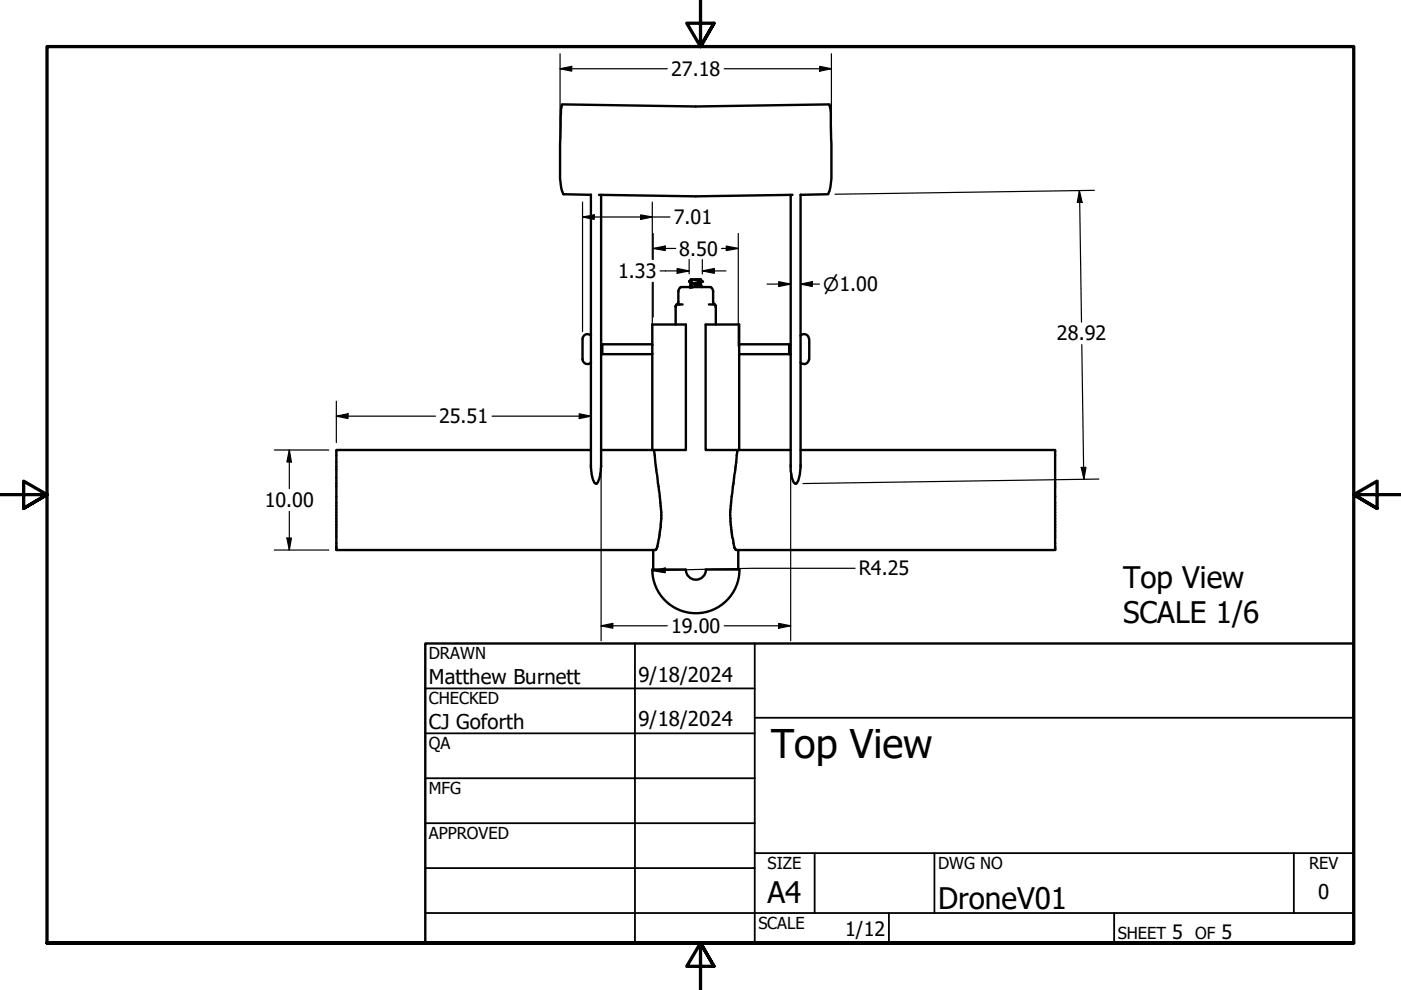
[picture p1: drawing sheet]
<svg xmlns="http://www.w3.org/2000/svg" width="297mm" height="210mm" viewBox="0 0 297 210" stroke-linecap="round" stroke-linejoin="round" font-family="sans-serif">
<!-- layer: Visible (ANSI) -->
<g fill="none" stroke="#000" stroke-width=".51">
<path d="M125.3 41.2v57.8a5.8 5.8 0 0 0 .9 3.5 .73 .73 0 0 0 .7-.7l.4-1.1 .1-1.7v-57.7M125.3 41.3l-5.9-.1-.1-.3a8.9 8.9 0 0 1-.6-3.5l.2-12.7 .2-2.6 28.4 .5 28.4-.5 .2 1.9 .2 11.2a19.4 19.4 0 0 1-.4 5.2l-.3 .8-5.9 .1M127 41.3l20.5 .3 20.5-.3M146.1 59.7h.1M146.2 59.7l.2 .2M146.4 59.3h2.2M146.4 59.5l-.3 .1 .1 .1M146.4 59.7v.2M146.4 59.7l.1 .5M146.4 59.7h.1M146.4 59.3v.9M148.2 59.9h.1"/>
<path d="M148.3 59.5l-.3-.1 .9 .2-.2 .3h-.4M148.5 59.5l-1-.2a.91 .91 0 0 0-1.1 .5M148.6 59.3v.2M148.6 59.9v.3M148.8 59.7l-.7 .5M148.9 59.7l-.2 .1M169.7 41.2v57.8a5.8 5.8 0 0 1-.9 3.5 .73 .73 0 0 1-.7-.7l-.5-1.9v-58.6M123.5 71.9v4.3M123.5 76.1a1.05 1.05 0 0 0 .7 1 1.05 1.05 0 0 0 1.1-.2M125.3 71.2a1.05 1.05 0 0 0-1.1-.3 1.05 1.05 0 0 0-.7 1M127.4 73h.3v2.1h-.3M127.7 73h10.6"/>
<path d="M127.7 75.1h10.6M143.3 64.9v3.9M143.5 64.5l-.2 .5M143.8 61.8v2.2l-.2 .5M144.4 60.9l-.4 .4-.2 .5M144.7 64.6h-1.2l-.2 .5M146.2 60.9h-1.9M146.4 60.3l.1 .1M146.5 60v.6M146.9 60.9h3.8M147.2 60l1-.1-.7 .3h-.3zM147.2 60.1l-.8 .5a.2 .2 0 0 0-.1 .2 .2 .2 0 0 0 .3 .1h.4l1.2-.8"/>
<path d="M147.8 60.4v.3M147.8 60.4h.7M148.5 60.6l.2 .2M148.5 60.4l.1 .3h-1.3M148.6 60.3l-.1 .1M148.6 60.6l.2 .3M150.3 64.6h.9M150.7 60.9l.4 .4 .1 .5M151.2 61.8v2.2l.3 .5M151.2 64.6h.3l.3 .5M151.5 64.5l.3 .5M151.8 64.9v3.9"/>
<path d="M156.7 73h10.6v2.1h-10.6M167.3 73h.3M167.3 75.1h.3M169.7 71.2a1.05 1.05 0 0 1 1.2-.3 1.05 1.05 0 0 1 .6 1M171.5 76.1a1.05 1.05 0 0 1-.6 1 1.05 1.05 0 0 1-1.2-.2M171.6 71.9v4.3M125.3 95.4h-54v21.2h67.6l.2-.2a28.5 28.5 0 0 0 .4-13.9l-.8-7.1M127.4 95.4h18v-26.6h-7.1v26.6M156.3 95.4l-1 8.5a26.7 26.7 0 0 0 .6 12.5l.2 .2h67.6v-21.2h-54M156.7 95.4v-26.6h-7.1v26.6h18M138.5 116.6v4.1M156.5 116.6v4.1"/>
<path d="M138.3 120.7h7.1M138.3 120.8a9.2 9.2 0 0 0 9.2 9.2 9.2 9.2 0 0 0 9.3-9.2M145.4 120.8a2.13 2.13 0 0 0 2.1 2.1 2.13 2.13 0 0 0 2.2-2.1M149.6 120.7h7.1"/>
</g>
<g fill="#000">
<circle cx="146.6" cy="60" r=".25"/>
<circle cx="146.6" cy="59.5" r=".25"/>
<circle cx="148" cy="59.4" r=".25"/>
<circle cx="148.3" cy="59.9" r=".25"/>
<circle cx="148.5" cy="59.5" r=".25"/>
<circle cx="148.8" cy="59.7" r=".25"/>
<circle cx="146.3" cy="60.9" r=".25"/>
<circle cx="146.4" cy="60.9" r=".25"/>
<circle cx="146.4" cy="60.6" r=".25"/>
<circle cx="146.5" cy="60.2" r=".25"/>
<circle cx="146.5" cy="60.6" r=".25"/>
<circle cx="147.1" cy="60.2" r=".25"/>
<circle cx="147.2" cy="60.2" r=".25"/>
<circle cx="147.2" cy="60.1" r=".25"/>
<circle cx="148.5" cy="60.5" r=".25"/>
<circle cx="126.4" cy="102.5" r=".25"/>
<circle cx="168.7" cy="102.5" r=".25"/>
</g>
<!-- layer: Border (ANSI) -->
<path d="M148.5 -.1v10l-2.9-5h5.8l-2.9 5 2.9-5M0 104.9h10l-5-2.9v5.8l5-2.9-5 2.9M297 104.9h-10l5-2.9v5.8l-5-2.9 5 2.9M10 199.9v-190h277v190h-277h277M151.4 204.9l-2.9-5 2.9 5h-5.8l2.9-5v10" fill="none" stroke="#000" stroke-width=".7"/>
<!-- layer: Title (ANSI) -->
<g fill="none" stroke="#000" stroke-width=".38">
<path d="M134.6 136.4v63.5M160 136.4v63.5M90.2 146h69.8M90.2 155.5h69.8M160 152.2h127M90.2 165h69.8M90.2 174.5h69.8M90.2 193.6h196.8M90.2 184.1h69.8M160 180.9h127M172.7 180.9v12.7M188.5 193.6v6.3"/>
<path d="M198.1 180.9v12.7M236.2 193.6v6.3M274.3 180.9v12.7"/>
</g>
<path d="M90.2 136.4h196.8v63.5h-196.8z" fill="none" stroke="#000" stroke-width=".51"/>
<!-- layer: Dimension (ANSI) -->
<g fill="none" stroke="#000" stroke-width=".25">
<path d="M118.7 14.6l2.5-.5v1zM118.7 14.6h22.8M118.7 11.4v18.6M153.5 14.6h22.8M173.8 14.1l2.5 .5-2.5 .5zM176.3 11.4v18.6M123.5 46l2.5-.4v.9zM123.5 46h18.5M123.5 42.8v27.5M135.8 45.6l2.5 .4-2.5 .5zM138.3 42.8v12.2M138.3 59.9v12.5"/>
<path d="M138.5 52.7l2.5-.5v.9zM138.5 52.7h4.8M138.5 49.5v5.5M138.5 59.9v7.3M140 57.4h6.1M143.6 56.9l2.5 .5-2.5 .5zM146.1 55v3.1M148.9 57.4l2.5-.5v1zM148.9 57.4h5M148.9 55v3.1M153 52.7h3.5M154 52.2l2.5 .5-2.5 .4z"/>
<path d="M156.5 49.5v23.9M165.1 59.7l2.5 .5-2.5 .5zM228.9 40.4l.5 2.5h-1zM228.9 40.4l.4 27.9M232 40.4l-55 .8M162.6 60.2h5M169.7 60.2l2.5-.5v1zM169.7 60.2h4M229.4 73.1l.4 28.5M58.2 95.4h11.5M61.3 95.4l.5 2.6h-1zM61.3 95.4v8.2"/>
<path d="M71.3 88.2l2.5-.5v1zM71.3 88.2h21M71.3 85.1v8.7M104.3 88.2h21M122.8 87.7l2.5 .5-2.5 .5zM229.2 99.1h1.1l-.5 2.5zM58.2 116.6h11.5M60.8 114.1h1l-.5 2.5zM61.3 108.4v8.2M127.4 100.2v35.7M167.6 100.2v35.7M233 101.6l-62.8 .9"/>
<path d="M127.4 132.7l2.5-.5v1zM127.4 132.7h14.1M138.5 121l2.5-.6v1zM153.5 132.7h14.1M165.1 132.2l2.5 .5-2.5 .5zM181.3 120.5a1036.8 1036.8 0 0 0-42.8 .5"/>
</g>
<g fill="#000">
<path d="M118.7 14.6l2.5-.5v1zM173.8 14.1l2.5 .5-2.5 .5zM123.5 46l2.5-.4v.9zM135.8 45.6l2.5 .4-2.5 .5zM138.5 52.7l2.5-.5v.9zM143.6 56.9l2.5 .5-2.5 .5zM148.9 57.4l2.5-.5v1zM154 52.2l2.5 .5-2.5 .4zM169.7 60.2l2.5-.5v1zM228.9 40.4l.5 2.5h-1zM165.1 59.7l2.5 .5-2.5 .5zM61.3 95.4l.5 2.6h-1z"/>
<path d="M71.3 88.2l2.5-.5v1zM122.8 87.7l2.5 .5-2.5 .5zM229.2 99.1h1.1l-.5 2.5zM60.8 114.1h1l-.5 2.5zM127.4 132.7l2.5-.5v1zM138.5 121l2.5-.6v1zM165.1 132.2l2.5 .5-2.5 .5z"/>
</g>
<text font-size="8.4" x="163.5" y="160.7">Top View</text>
<g font-size="6.3">
<text x="238.1" y="124.6">Top View</text>
<text x="238.1" y="132.2">SCALE 1/6</text>
<text x="162.8" y="191.4">A4</text>
<text x="198.9" y="192.7">DroneV01</text>
</g>
<g font-size="4.3">
<text x="90.9" y="145.1">Matthew Burnett</text>
<text x="135.4" y="144.5">9/18/2024</text>
<text x="90.9" y="154.6">CJ Goforth</text>
<text x="135.4" y="154">9/18/2024</text>
<text x="279.5" y="190.7">0</text>
</g>
<g font-size="4.2">
<text x="142.3" y="16.1">27.18</text>
<text x="142.9" y="47.5">7.01</text>
<text x="131.1" y="59">1.33</text>
<text x="144" y="54.2">8.50</text>
<text x="224.1" y="72.2">28.92</text>
<text x="93.1" y="89.8">25.51</text>
<text x="56.1" y="107.5">10.00</text>
<text x="182.1" y="122">R4.25</text>
<text x="142.3" y="134.2">19.00</text>
<text x="179.2" y="198.5">1/12</text>
<text x="248.5" y="199.1">5</text>
<text x="259" y="199.1">5</text>
</g>
<text font-size="3.9" x="174.6" y="61.7">⌀1.00</text>
<g font-size="3.5">
<text x="90.9" y="139.7">DRAWN</text>
<text x="90.9" y="149.3">CHECKED</text>
<text x="90.9" y="158.8">QA</text>
<text x="90.9" y="168.3">MFG</text>
<text x="90.9" y="177.8">APPROVED</text>
<text x="162.8" y="184.2">SIZE</text>
<text x="198.9" y="184.2">DWG NO</text>
<text x="277.6" y="184.2">REV</text>
<text x="160.8" y="196.9">SCALE</text>
<text x="237" y="199.1">SHEET</text>
<text x="253.4" y="199.1">OF</text>
</g>
</svg>
